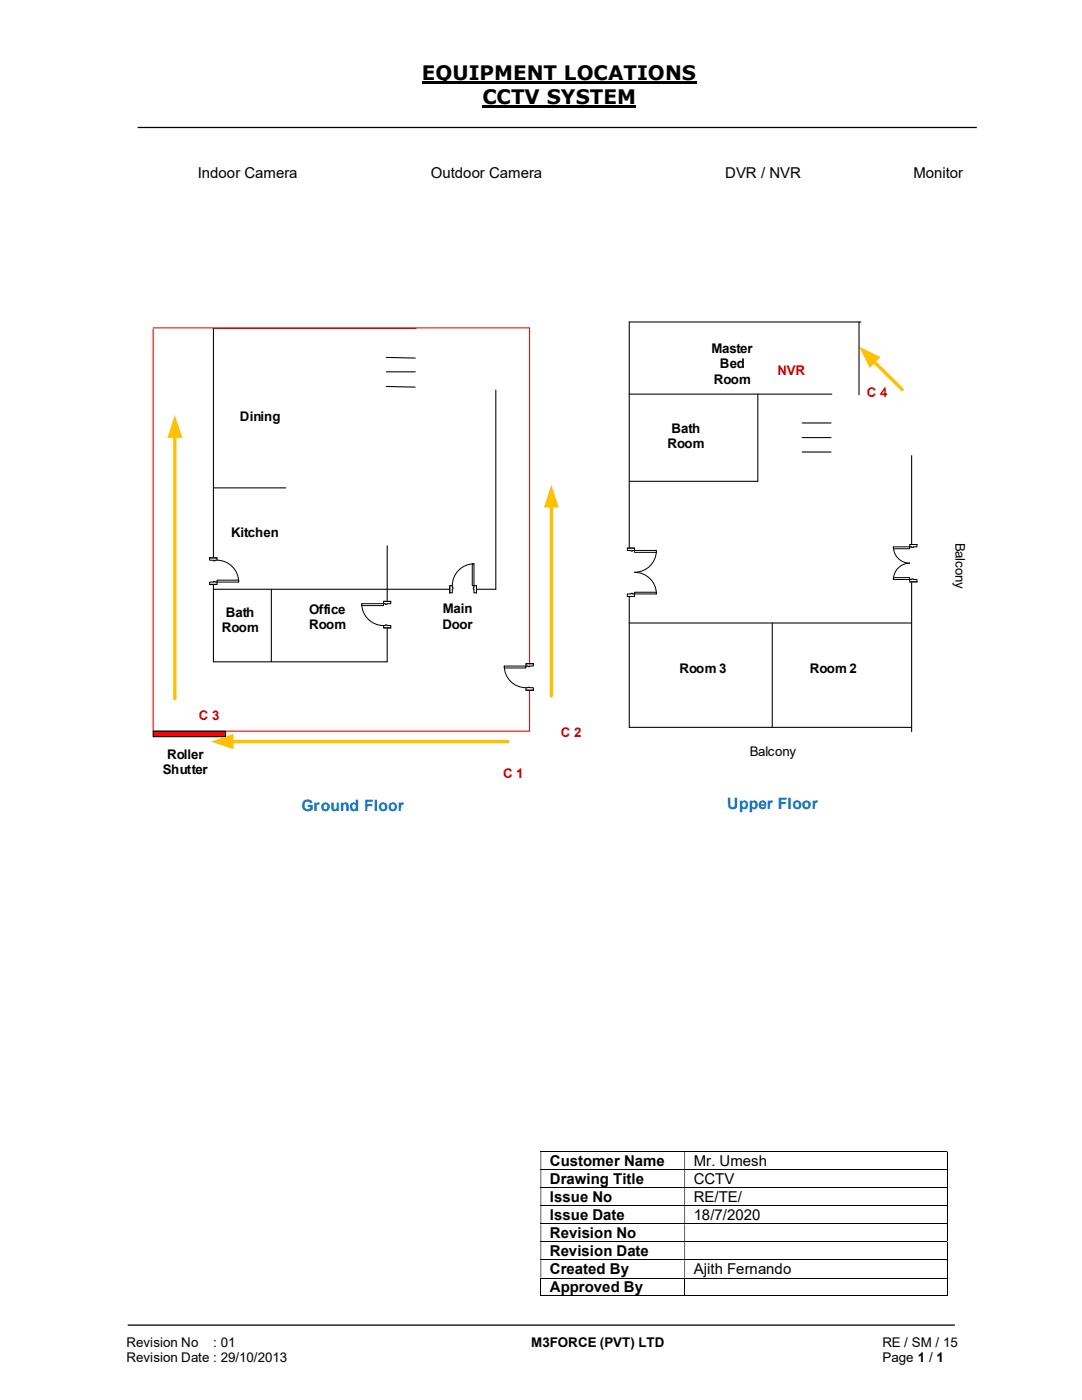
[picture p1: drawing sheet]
<svg xmlns="http://www.w3.org/2000/svg" width="216mm" height="279mm" viewBox="0 0 216 279" stroke-linecap="round" stroke-linejoin="round" font-family="sans-serif">
<path d="M84.2 16.5h54.8M96.3 21.3h30.7" fill="none" stroke="#000" stroke-width=".42"/>
<path d="M27.5 25.4h167.4M25.5 264.5h165" fill="none" stroke="#000" stroke-width=".25"/>
<g fill="none" stroke="#000" stroke-width=".2">
<path d="M107.9 229.8h81M107.9 233.4h81M107.9 237h81M189 229.9v3.4M189 233.5v3.4M189 237.1v3.4M107.9 240.6h81M107.9 244.3h81M107.9 247.8h81M107.9 251.4h81M107.9 255.1h81M107.9 258.6h28.7"/>
<path d="M107.9 255.1v3.6M136.6 255.1v3.6M136.7 258.6h52.2M189 240.7v3.5M189 244.3v3.4M189 247.9v3.4M189 251.5v3.5M189 255.1v3.6"/>
</g>
<g fill="#000">
<path d="M188.9 229.7h.2v.2h-.2zM107.9 229.9h.1v3.4h-.1zM136.6 229.9h.1v3.4h-.1z" fill-rule="evenodd"/>
<path d="M188.9 233.3h.2v.2h-.2zM107.9 233.5h.1v3.4h-.1zM136.6 233.5h.1v3.4h-.1z" fill-rule="evenodd"/>
<path d="M188.9 236.9h.2v.2h-.2zM107.9 237.1h.1v3.4h-.1zM136.6 237.1h.1v3.4h-.1z" fill-rule="evenodd"/>
<path d="M188.9 240.5h.2v.2h-.2zM107.9 240.7h.1v3.5h-.1zM136.6 240.7h.1v3.5h-.1z" fill-rule="evenodd"/>
<path d="M188.9 244.2h.2v.1h-.2zM107.9 244.3h.1v3.4h-.1zM136.6 244.3h.1v3.4h-.1z" fill-rule="evenodd"/>
<path d="M188.9 247.7h.2v.2h-.2zM107.9 247.9h.1v3.4h-.1zM136.6 247.9h.1v3.4h-.1z" fill-rule="evenodd"/>
<path d="M188.9 251.3h.2v.2h-.2zM107.9 251.5h.1v3.5h-.1zM136.6 251.5h.1v3.5h-.1z" fill-rule="evenodd"/>
</g>
<path d="M188.9 255h.2v.1h-.2zM188.9 258.6h.2v.1h-.2z" fill="#000"/>
<g fill="none" stroke="#000" stroke-width=".21">
<path d="M77.1 71.3l5.7 .2M77.1 74.2h5.7M77.1 77.1l5.7 .2M83 65.5h-40.4v66.6h34.7v-23.2M98.9 77.9v39.7h-56.3M125.6 78.7h40.4M151.2 78.7v17.4h-25.6M171.8 64.3h-46.2v80.9h56.3M42.6 97.4h14.4M160.1 84.4h5.7M160.1 87.3h5.7M160.1 90.2h5.7"/>
<path d="M181.9 90.9v55.1M54.1 117.6v14.5M125.6 124.3h56.3M154.1 124.3v20.9"/>
</g>
<path d="M30.6 65.4h75.1M30.6 145.9h75.1" fill="none" stroke="#f00" stroke-width=".21"/>
<path d="M110 100.9v38" fill="none" stroke="#ffc000" stroke-width=".68"/>
<path d="M110 96.8l1.5 4.5h-3z" fill="#ffc000"/>
<path d="M46.2 148h55.1" fill="none" stroke="#ffc000" stroke-width=".68"/>
<path d="M42.1 148l4.5-1.5v3z" fill="#ffc000"/>
<path d="M34.9 87v52.4" fill="none" stroke="#ffc000" stroke-width=".68"/>
<path d="M34.9 82.8l1.5 4.6h-3z" fill="#ffc000"/>
<path d="M174.3 72.1l5.7 5.6" fill="none" stroke="#ffc000" stroke-width=".68"/>
<path d="M171.4 69.2l4.3 2.1-2.1 2.1z" fill="#ffc000"/>
<path d="M89.7 116.8h5.4v1.6h-5.4z" fill="#fff"/>
<path d="M89.7 116.8h5.4v1.6h-5.4z" fill="none" stroke="#fff" stroke-width=".2"/>
<path d="M94.6 116.9v1.4h.5v-1.4zM89.7 116.9h.6v1.4h-.6z" fill-rule="evenodd" fill="#fff"/>
<path d="M90.3 117.2v-.3h-.6v1.4h.6v-.7M94.6 117.2v-.3h.5v1.4h-.5v-.7" fill="none" stroke="#000" stroke-width=".2"/>
<path d="M94.4 117.2v.4h.2v-.4zM90.3 117.2h.1v.4h-.1z" fill-rule="evenodd" fill="#fff"/>
<path d="M89.7 116.9v1.4M90.3 117.2h.1v.4h-.1M94.6 112.5a4.3 4.3 0 0 0-4.3 4.4M94.6 117.2h-.2v.4h.2M95.1 116.9v1.4" fill="none" stroke="#000" stroke-width=".2"/>
<path d="M94.2 112.5h.4v4.4h-.4z" fill-rule="evenodd" fill="#fff"/>
<path d="M94.2 112.5h.4v4.4h-.4z" fill="none" stroke="#000" stroke-width=".2"/>
<path d="M41.8 111.3h1.5v5.3h-1.5z" fill-rule="evenodd" fill="#fff"/>
<path d="M41.8 111.3h1.5v5.3h-1.5z" fill="none" stroke="#fff" stroke-width=".2"/>
<path d="M41.8 116.2v.4h1.5v-.4zM41.8 111.3h1.5v.5h-1.5z" fill-rule="evenodd" fill="#fff"/>
<path d="M42.6 116.2h-.8v.4h1.5v-.4h-.4M42.6 111.8h-.8v-.5h1.5v.5h-.4" fill="none" stroke="#000" stroke-width=".2"/>
<path d="M42.6 116v.2h.3v-.2zM42.6 111.8h.3v.1h-.3z" fill-rule="evenodd" fill="#fff"/>
<path d="M41.8 116.6h1.5M41.8 111.3h1.5M42.6 116.2v-.2h.3v.2M42.6 111.8v.1h.3v-.1M43.3 111.8a4.3 4.3 0 0 1 4.3 4.4" fill="none" stroke="#000" stroke-width=".2"/>
<path d="M43.3 115.8h4.3v.4h-4.3z" fill="#fff"/>
<path d="M43.3 115.8h4.3v.4h-4.3z" fill="none" stroke="#000" stroke-width=".2"/>
<path d="M76.5 120h1.5v5.3h-1.5z" fill-rule="evenodd" fill="#fff"/>
<path d="M76.5 120h1.5v5.3h-1.5z" fill="none" stroke="#fff" stroke-width=".2"/>
<path d="M76.5 120v.5h1.5v-.5zM76.5 124.8h1.5v.5h-1.5z" fill-rule="evenodd" fill="#fff"/>
<path d="M76.9 120.5h-.4v-.5h1.5v.5h-.7M76.9 124.8h-.4v.5h1.5v-.5h-.7" fill="none" stroke="#000" stroke-width=".2"/>
<path d="M76.9 120.5v.1h.4v-.1zM76.9 124.7h.4v.1h-.4z" fill-rule="evenodd" fill="#fff"/>
<path d="M72.2 120.5a4.4 4.4 0 0 0 4.3 4.3M76.5 120h1.5M76.5 125.3h1.5M76.9 120.5v.1h.4v-.1M76.9 124.8v-.1h.4v.1" fill="none" stroke="#000" stroke-width=".2"/>
<path d="M72.2 120.5h4.3v.4h-4.3z" fill="#fff"/>
<path d="M72.2 120.5h4.3v.4h-4.3z" fill="none" stroke="#000" stroke-width=".2"/>
<path d="M171.4 64.3v14.5" fill="none" stroke="#000" stroke-width=".21"/>
<path d="M30.6 65.7v80.2M105.7 65.4v80.5" fill="none" stroke="#f00" stroke-width=".21"/>
<path d="M181.5 108.7h1.5v7.4h-1.5z" fill-rule="evenodd" fill="#fff"/>
<path d="M181.5 108.7h1.5v7.4h-1.5z" fill="none" stroke="#fff" stroke-width=".2"/>
<path d="M181.5 108.7v.4h1.5v-.4zM181.5 115.7h1.5v.4h-1.5z" fill-rule="evenodd" fill="#fff"/>
<path d="M181.9 109.1h-.4v-.4h1.5v.4h-.8M181.9 115.7h-.4v.4h1.5v-.4h-.8" fill="none" stroke="#000" stroke-width=".2"/>
<path d="M181.9 109.1v.2h.3v-.2zM181.9 115.5h.3v.2h-.3z" fill-rule="evenodd" fill="#fff"/>
<path d="M178.3 109.1a3.3 3.3 0 0 0 3.2 3.3 3.3 3.3 0 0 0-3.2 3.3M181.5 108.7h1.5M181.5 116.1h1.5M181.9 109.1v.2h.3v-.2M181.9 115.7v-.2h.3v.2" fill="none" stroke="#000" stroke-width=".2"/>
<path d="M178.3 115.3h3.2v.4h-3.2z" fill="#fff"/>
<path d="M178.3 115.3h3.2v.4h-3.2z" fill="none" stroke="#000" stroke-width=".2"/>
<path d="M178.3 109.1h3.2v.4h-3.2z" fill="#fff"/>
<path d="M178.3 109.1h3.2v.4h-3.2z" fill="none" stroke="#000" stroke-width=".2"/>
<path d="M125.1 109.4h1.6v9.6h-1.6z" fill-rule="evenodd" fill="#fff"/>
<path d="M125.1 109.4h1.6v9.6h-1.6z" fill="none" stroke="#fff" stroke-width=".2"/>
<path d="M125.2 118.5v.5h1.4v-.5zM125.2 109.4h1.4v.5h-1.4z" fill-rule="evenodd" fill="#fff"/>
<path d="M125.9 118.5h-.7v.5h1.4v-.5h-.3M125.9 109.9h-.7v-.5h1.4v.5h-.3" fill="none" stroke="#000" stroke-width=".2"/>
<path d="M125.9 118.4v.1h.4v-.1zM125.9 109.9h.4v.1h-.4z" fill-rule="evenodd" fill="#fff"/>
<path d="M125.2 119h1.4M125.2 109.4h1.4M125.9 118.5v-.1h.4v.1M125.9 109.9v.1h.4v-.1M131 109.9a4.4 4.4 0 0 1-4.4 4.3 4.3 4.3 0 0 1 4.4 4.3" fill="none" stroke="#000" stroke-width=".2"/>
<path d="M126.6 109.9h4.4v.3h-4.4z" fill="#fff"/>
<path d="M126.6 109.9h4.4v.3h-4.4z" fill="none" stroke="#000" stroke-width=".2"/>
<path d="M126.6 118.2h4.4v.3h-4.4z" fill="#fff"/>
<path d="M126.6 118.2h4.4v.3h-4.4z" fill="none" stroke="#000" stroke-width=".2"/>
<path d="M104.9 132.5h1.6v5.3h-1.6z" fill-rule="evenodd" fill="#fff"/>
<path d="M104.9 132.5h1.6v5.3h-1.6z" fill="none" stroke="#fff" stroke-width=".2"/>
<path d="M104.9 132.5v.4h1.5v-.4zM104.9 137.2h1.5v.6h-1.5z" fill-rule="evenodd" fill="#fff"/>
<path d="M105.3 132.9h-.4v-.4h1.5v.4h-.7M105.3 137.2h-.4v.6h1.5v-.6h-.7" fill="none" stroke="#000" stroke-width=".2"/>
<path d="M105.3 132.9v.2h.4v-.2zM105.3 137.2h.4z" fill-rule="evenodd" fill="#fff"/>
<path d="M100.6 132.9a4.3 4.3 0 0 0 4.3 4.3M104.9 132.5h1.5M104.9 137.8h1.5M105.3 132.9v.2h.4v-.2M105.3 137.2h.4" fill="none" stroke="#000" stroke-width=".2"/>
<path d="M100.6 132.9h4.3v.4h-4.3z" fill="#fff"/>
<path d="M100.6 132.9h4.3v.4h-4.3z" fill="none" stroke="#000" stroke-width=".2"/>
<path d="M30.6 145.9h14.4v1.1h-14.4z" fill-rule="evenodd" fill="#f00"/>
<path d="M30.6 145.9h14.4v1.1h-14.4z" fill="none" stroke="#000" stroke-width=".21"/>
<g font-size="4">
<text x="84.2" y="16">EQUIPMENT LOCATIONS</text>
<text x="96.3" y="20.8">CCTV SYSTEM</text>
</g>
<g font-size="3.1" fill="#0070c0">
<text x="60.2" y="161.8">Ground Floor</text>
<text x="145.1" y="161.5">Upper Floor</text>
</g>
<g font-size="3">
<text x="39.5" y="35.5">Indoor Camera</text>
<text x="86" y="35.5">Outdoor Camera</text>
<text x="144.7" y="35.5">DVR / NVR</text>
<text x="182.2" y="35.5">Monitor</text>
<text x="109.7" y="232.7">Customer Name</text>
<text x="138.4" y="232.7">Mr. Umesh</text>
<text x="109.7" y="236.3">Drawing Title</text>
<text x="109.7" y="239.9">Issue No</text>
<text x="138.4" y="236.3">CCTV</text>
<text x="138.4" y="239.9">RE/TE/</text>
<text x="109.7" y="243.5">Issue Date</text>
<text x="138.4" y="243.5">18/7/2020</text>
<text x="109.7" y="247.1">Revision No</text>
<text x="109.7" y="250.7">Revision Date</text>
<text x="109.7" y="254.3">Created By</text>
<text x="109.7" y="257.9">Approved By</text>
<text x="138.4" y="254.3">Ajith Fernando</text>
</g>
<g font-size="2.7">
<text x="141.9" y="70.4">Master</text>
<text x="142.4" y="76.6">Room</text>
<text x="143.6" y="73.5">Bed</text>
<text x="47.9" y="84.1">Dining</text>
<text x="133.2" y="89.5">Room</text>
<text x="134" y="86.4">Bath</text>
<text x="46.1" y="107.2">Kitchen</text>
<text x="45" y="123.1">Bath</text>
<text x="61.7" y="122.5">Office</text>
<text x="61.7" y="125.6">Room</text>
<text x="88.3" y="125.5">Door</text>
<text x="88.3" y="122.4">Main</text>
<text x="44.3" y="126.2">Room</text>
<text x="135.6" y="134.2">Room 3</text>
<text x="161.6" y="134.2">Room 2</text>
<text x="32.5" y="154.5">Shutter</text>
<text x="33.4" y="151.4">Roller</text>
<text x="149.6" y="150.9">Balcony</text>
<text x="25.2" y="268.8">Revision No</text>
<text x="42.6" y="268.8">: 01</text>
<text x="106" y="268.8">M3FORCE (PVT) LTD</text>
<text x="176.1" y="268.8">RE / SM / 15</text>
<text x="25.2" y="271.8">Revision Date : 29/10/2013</text>
<text x="176.1" y="271.8">Page 1 / 1</text>
</g>
<g font-size="2.7" fill="#c00000">
<text x="155.1" y="74.8">NVR</text>
<text x="173" y="79.2">C 4</text>
<text x="39.7" y="143.6">C 3</text>
<text x="111.9" y="147.2">C 2</text>
<text x="100.4" y="155.2">C 1</text>
</g>
<text font-size="2.6" x="190.7" y="108.3" transform="rotate(90 190.7 108.3)">Balcony</text>
</svg>
